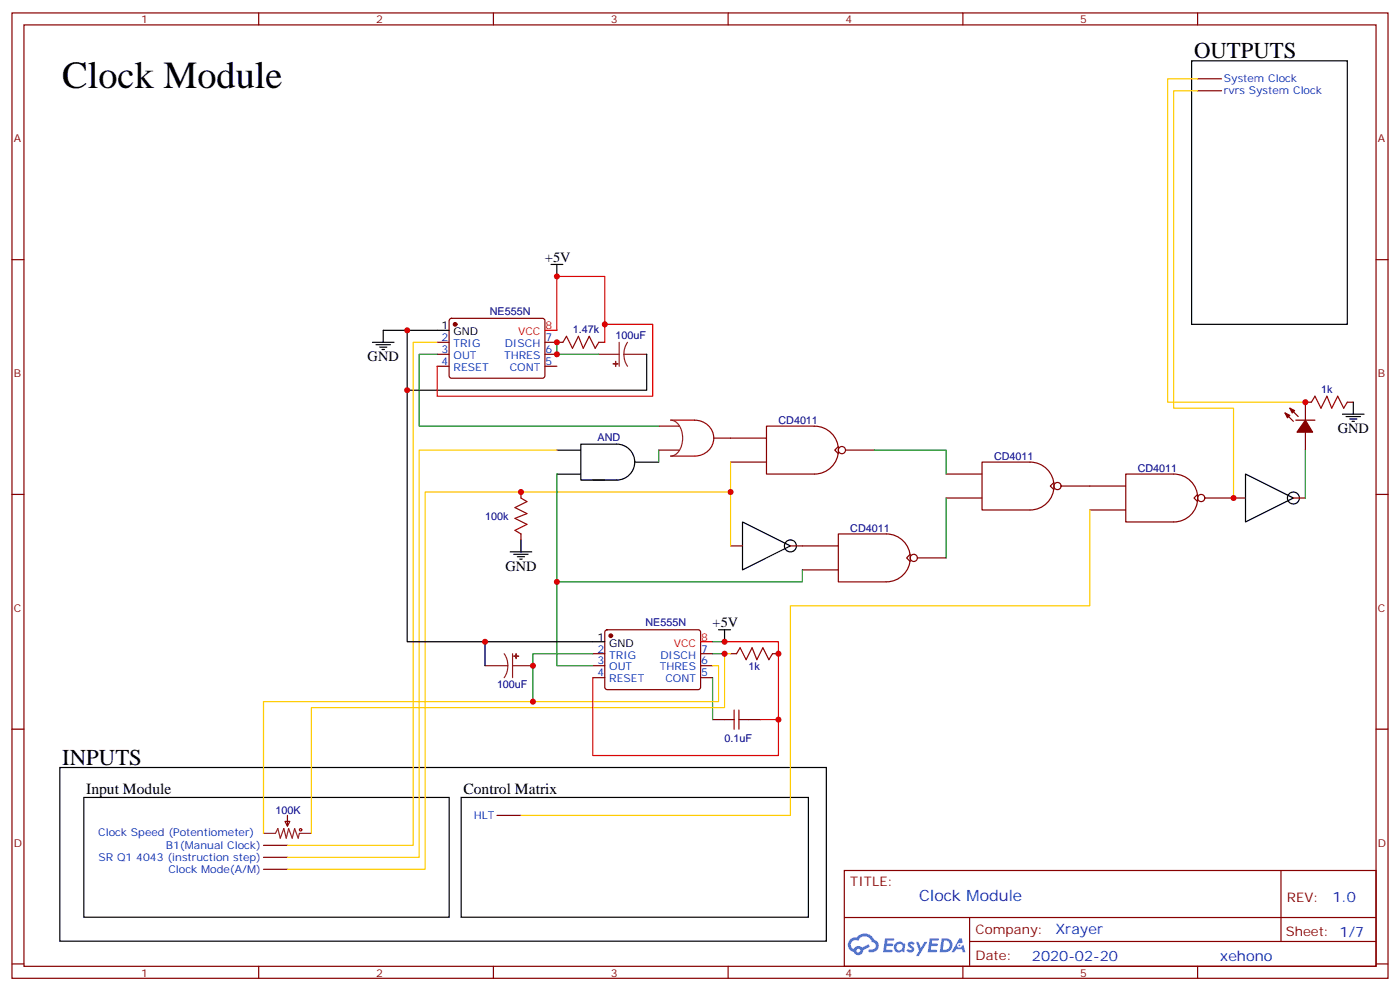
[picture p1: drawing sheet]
<svg xmlns="http://www.w3.org/2000/svg" width="412mm" height="292mm" viewBox="0 0 412 292" stroke-linecap="round" stroke-linejoin="round" font-family="sans-serif">
<path d="M351 17.9h45.9v77.6h-45.9zM17.6 226.1h225.8v51.1h-225.8zM24.7 234.9h107.6v35.3h-107.6zM135.8 234.9h102.3v35.3h-102.3z" fill="none" stroke="#000" stroke-width=".35"/>
<g fill="none" stroke="#870000" stroke-width=".35">
<path d="M3.5 3.8h405.4v284.3h-405.4zM7.1 7.3h398.2v277.3h-398.2zM76.2 3.8v3.5M145.3 3.8v3.5M214.5 3.8v3.5M283.6 3.8v3.5M352.8 3.8v3.5M3.5 76.5h3.6M405.3 76.5h3.6M3.5 145.6h3.6M405.3 145.6h3.6M3.5 214.8h3.6"/>
<path d="M405.3 214.8h3.6M248.7 256.4h156.6v28.2h-156.6zM377.3 256.4v20.9M248.7 270.2h156.5M285.6 277.3h119.6M285.6 270.2v14.2M3.5 283.9h3.6M76.2 284.6v3.5M145.3 284.6v3.5M214.5 284.6v3.5M283.6 284.6v3.5M352.8 284.6v3.5"/>
<path d="M405.3 283.9h3.6"/>
</g>
<g fill="#5487ff">
<path d="M267.7 277.6a1.22 1.22 0 0 1 1.7 .2l-.4 .6a.47 .47 0 0 0-.3-.4 .47 .47 0 0 0-.5 .2l.1 .2a1.14 1.14 0 0 1 .8 1.8 1.14 1.14 0 0 1-1.9 0l-.2-.2 .5-.6 .7 .5a.29 .29 0 0 0 .3-.3 .29 .29 0 0 0-.2-.3 1.04 1.04 0 0 1-.6-1.7z"/>
<path d="M260.7 276.3h2.4l.3 .2-.2 .5-1.8 .1-.1 .8h1.5l.3 .4-.3 .4h-1.6l-.2 1.1h1.7l.2 .3-.2 .3-2.6 .1z"/>
<path d="M273.8 276.3h2.4l.3 .2-.1 .5-1.8 .1-.2 .8h1.6l.3 .4-.4 .4h-1.6l-.1 1.1h1.7l.2 .3-.2 .3-2.6 .1z"/>
<path d="M282.6 276.3h.7l.3 1.3-.6 .3a.69 .69 0 0 0-1 .3 .69 .69 0 0 0 .4 .9 .69 .69 0 0 0 .9-.6l.5-.2 .6 2.2h-.8l-.2-.9h-1.8l-.5 .9h-.8z"/>
<path d="M269.8 277.4h.8l.6 1.8 1.1-1.8h.9l-2.6 4.2h-.8l.9-1.5z"/>
<path d="M277.4 276.3l-.6 4.2h1.3a2.11 2.11 0 0 0 2.5-2.1 2.11 2.11 0 0 0-2.5-2.1zM278.1 277.1a1.39 1.39 0 0 1 1.7 1.4 1.39 1.39 0 0 1-1.8 1.3h-.3z"/>
<path d="M263.7 277.9a1.54 1.54 0 0 0-.1 2.2 1.54 1.54 0 0 0 2.2 .1l.6 .3 .3-2.3-.2-.3h-.4a1.49 1.49 0 0 0-2.4 0zM264 278.9a.94 .94 0 0 1 1.8 0 .94 .94 0 0 1-1.8 0z"/>
<path d="M250.4 276.7a2.18 2.18 0 0 0 1.1 3.7 1.44 1.44 0 0 0 1.6 .9 1.44 1.44 0 0 0 1.2-1.4l2-1.1-.5-.7-1.9 1a1.47 1.47 0 0 0-2.4 .4 1.39 1.39 0 0 1-.7-1.9 1.39 1.39 0 0 1 2-.5 2.12 2.12 0 0 1 2.2-1.3 2.12 2.12 0 0 1 1.9 1.7 1.14 1.14 0 0 1 1.1 1.4 1.14 1.14 0 0 1-1.7 .7 .43 .43 0 0 0-.5 .4 .43 .43 0 0 0 .4 .5 1.98 1.98 0 0 0 2.5-1.2 1.98 1.98 0 0 0-1.2-2.6 3.1 3.1 0 0 0-5.3-.6l-.9 .1zM252.3 280a.55 .55 0 0 1 1.1 0 .55 .55 0 0 1-1.1 0z"/>
<circle cx="282.6" cy="278.4" r=".26"/>
</g>
<g fill="none" stroke="#870000" stroke-width=".35">
<path d="M352.8 23.2h7M352.8 26.7h7M132.5 94l.5-.2h27.1l.4 .7-.1 16.5-.6 .4-27.1-.1-.4-.6v-16.2zM128.8 100.8h3.5M128.8 104.4h3.5M128.8 107.9h3.5M160.5 100.8h5.3M160.5 104.4h3.5M160.5 107.9h3.5M176.4 100.8h1.8M386.3 118.5h-1.8v5.3M396.9 118.5h1.7"/>
<path d="M194 125.5h6M194 132.6h6M210.3 129h4.9M378.5 121.6l2.5 2.5M379.9 120.2l2.5 2.5M381.7 123.8h5.6M384.5 127.3v5.3M153.5 144.9v1.8M153.5 157.3v1.7M363.4 146.7h3.5M381 146.7h3.5M215.2 160.8h3.5"/>
<path d="M232.8 160.8h3.6M174.6 192.5h3.6M174.6 196.1h3.6M174.6 199.6h3.6M178.4 185.7l.5-.2h27l.5 .7-.1 16.5-.6 .4h-27.1l-.4-.7v-16.2zM206.4 192.5h3.5M206.4 196.1h3.5M206.4 199.6h3.5M215.2 192.5h1.8M227.5 192.5h1.8M209.9 211.9h3.5M220.5 211.9h3.5"/>
<path d="M77.6 249h7.1M77.6 252.5h7.1M77.6 256h7.1M84 241.9h1.4l-.7 1.4zM84.7 240.2v3.1M146.4 240.2h7.1"/>
</g>
<g fill="#870000" stroke="#870000" stroke-width=".35">
<path d="M379.9 120.2l1.5 .7-.8 .7z"/>
<path d="M378.5 121.6l1.4 .7-.7 .7z"/>
<path d="M384.5 123.8l2.1 3.5h-4.5z"/>
<circle cx="134.1" cy="95.5" r=".53"/>
<circle cx="179.9" cy="187.3" r=".53"/>
</g>
<g fill="none" stroke="#000" stroke-width=".35">
<path d="M162.3 77.9h3.5M164 77.9v3.5M119.9 97.3v17.6h70.6v-10.5M132.3 97.3h-19.4v3.5M109.7 100.8h6.4M110.8 101.5h4.2M111.8 102.2h2.1M112.5 102.9h.7M119.9 114.9v74.1h58.3M398.6 118.5v3.5M164 132.6h7.1M164 139.6h7.1"/>
<path d="M187 136.1h7M366.9 139.6l14.1 7.1-14.1 7zM395.5 122h6.3M396.5 122.7h4.3M397.6 123.4h2.1M398.3 124.1h.7M153.5 159v3.6M174.6 141.4h7.1a5.3 5.3 0 0 0 5.3-5.3 5.3 5.3 0 0 0-5.3-5.3h-10.6v10.6h7.1M218.7 153.7l14.1 7.1-14.1 7.1zM150.3 162.6h6.3M151.3 163.3h4.3M152.4 164h2.1"/>
<path d="M153.1 164.7h.7M142.9 189v7.1M211.7 185.5h3.5M213.4 185.5v3.5"/>
<circle cx="381" cy="146.7" r="1.76"/>
<circle cx="232.8" cy="160.8" r="1.76"/>
</g>
<path d="M160.5 97.3h3.5v-15.9h14.2v19.4M178.2 95.5h14.1v21.2h-63.5v-8.8M174.6 199.6v22.9h54.7v-10.6M206.4 189h3.5M213.4 189h15.9v22.9h-5.3" fill="none" stroke="#f00" stroke-width=".35"/>
<g fill="none" stroke="#850000" stroke-width=".35">
<path d="M215.2 129h10.6M215.2 136.1h10.6M239.9 125.5h-14.1v14.1h14.1M239.9 125.5a7.1 7.1 0 0 1 7.1 7.1 7.1 7.1 0 0 1-7.1 7M246.9 131.5l-1 1.1 1 1M249.1 132.6h8.4M278.7 139.6h10.6M289.3 136.1h14.1a7.1 7.1 0 0 1 7.1 7.1 7.1 7.1 0 0 1-7.1 7h-14.1zM331.6 139.6h14.1a7.1 7.1 0 0 1 7.1 7.1 7.1 7.1 0 0 1-7.1 7h-14.1zM246.9 157.3h14.2a7.1 7.1 0 0 1 7 7 7.1 7.1 0 0 1-7 7.1h-14.2zM278.7 146.7h10.6M310.4 142.1l-1 1.1 1 1"/>
<path d="M312.6 143.2h19M321 150.2h10.6M352.8 145.6l-1.1 1.1 1.1 1M354.9 146.7h8.5M236.4 160.8h10.5M236.4 167.9h10.5M268.1 163.3l-1 1 1 1.1M270.2 164.3h8.5"/>
<circle cx="248" cy="132.6" r="1.06"/>
<circle cx="311.5" cy="143.2" r="1.06"/>
<circle cx="353.8" cy="146.7" r="1.06"/>
<circle cx="269.2" cy="164.3" r="1.06"/>
</g>
<g fill="none" stroke="#a10000" stroke-width=".35">
<path d="M165.8 100.8l1.1-1.7 1.7 3.5 1.8-3.5 1.4 3.5 1.8-3.5 1.7 3.5 1.1-1.8M386.3 118.5l1-1.8 1.8 3.5 1.8-3.5 1.4 3.5 1.8-3.5 1.7 3.5 1.1-1.7M197.6 134.3h7M197.6 123.8h7M204.5 123.8a5.3 5.3 0 0 1 5.8 5.2 5.3 5.3 0 0 1-5.6 5.3M153.5 146.7l1.7 1-3.5 1.8 3.5 1.8-3.5 1.4 3.5 1.7-3.5 1.8 1.8 1.1M217 192.5l1-1.7 1.8 3.5 1.7-3.5 1.5 3.5 1.7-3.5 1.8 3.5 1-1.8M213.4 211.9h2.9M216.3 209.1v5.7M217.7 209.1v5.7M217.7 211.9h2.8"/>
<circle cx="88.5" cy="244.4" r=".35"/>
</g>
<g fill="#8c2424" stroke="#8c2424" stroke-width=".35">
<path d="M181.3 106.5l.1 1.4z"/>
<path d="M180.6 107.1l1.4 .1z"/>
<path d="M152 192.5v1.5z"/>
<path d="M151.3 193.3h1.5z"/>
</g>
<path d="M176.4 104.4h6M182.4 100.8v7.1M183.8 104.4l.2 1.8 .9 1.7M183.8 104.4h6.7M184.9 100.8l-.9 1.7-.2 1.9M197.6 123.8a4.3 4.3 0 0 1 3.4 4.3 5.6 5.6 0 0 1-2.8 6.2h-.7M142.9 196.1h6.7M148.5 192.5l.8 1.7 .3 1.9M149.6 196.1l-.3 1.8-.8 1.7M151 192.5v7.1M151 196.1h6M77.6 245.5h3.5l.7-1.4 .7 2.8 1.1-2.8 .7 2.8 .7-2.8 1.1 2.8 .7-2.8 1 2.8 .4-1.4h3.5" fill="none" stroke="#8c2424" stroke-width=".35"/>
<path d="M128.8 104.4h-5.3v21.1h70.5M164 100.8v3.6h12.4M164 139.6v31.8M194 132.6v3.5M257.5 132.6h21.2v7M384.5 132.6v14.1M278.7 146.7v17.6M236.4 167.9v3.5h-72.4v24.7h10.6M174.6 192.5h-17.6v14.2M209.9 199.6v12.3M209.9 192.5h3.5M209.9 189h3.5" fill="none" stroke="#008700" stroke-width=".35"/>
<path d="M352.8 23.2h-8.8v95.3h40.5M352.8 26.7h-7.1v93.5h17.7v26.5M128.8 100.8h-7.1v148.2h-37M164 132.6h-40.5v119.9h-38.8M215.2 136.1v24.7M215.2 144.9h-90v111.1h-40.5M321 150.2v28.2h-88.2v61.8h-79.3M209.9 196.1h1.8v10.6h-134.1v38.8M215.2 192.5h-1.8v15.9h-121.7v37.1" fill="none" stroke="#fc0" stroke-width=".35"/>
<g fill="#c00">
<circle cx="142.9" cy="189" r=".88"/>
<circle cx="213.4" cy="192.5" r=".88"/>
<circle cx="119.9" cy="114.9" r=".88"/>
<circle cx="164" cy="171.4" r=".88"/>
<circle cx="153.5" cy="144.9" r=".88"/>
<circle cx="164" cy="81.4" r=".88"/>
<circle cx="119.9" cy="97.3" r=".88"/>
<circle cx="164" cy="100.8" r=".88"/>
<circle cx="164" cy="104.4" r=".88"/>
<circle cx="178.2" cy="95.5" r=".88"/>
<circle cx="215.2" cy="144.9" r=".88"/>
<circle cx="384.5" cy="118.5" r=".88"/>
<circle cx="363.4" cy="146.7" r=".88"/>
<circle cx="229.3" cy="192.5" r=".88"/>
<circle cx="213.4" cy="189" r=".88"/>
<circle cx="229.3" cy="211.9" r=".88"/>
<circle cx="157" cy="206.7" r=".88"/>
<circle cx="157" cy="196.1" r=".88"/>
</g>
<text font-size="11.3" x="18.3" y="25.9">Clock Module</text>
<g font-size="6.7">
<text x="351.7" y="17">OUTPUTS</text>
<text x="18.3" y="225.2">INPUTS</text>
</g>
<g font-size="4.6">
<text x="25.4" y="234">Input Module</text>
<text x="136.5" y="234">Control Matrix</text>
</g>
<text font-size="4.6" fill="#00f" x="270.8" y="265.4">Clock Module</text>
<g font-size="4.2">
<text x="160.5" y="77.2">+5V</text>
<text x="108.3" y="106.5">GND</text>
<text x="394.1" y="127.6">GND</text>
<text x="148.9" y="168.2">GND</text>
<text x="209.9" y="184.8">+5V</text>
</g>
<g font-size="4.2" fill="#00f">
<text x="392.5" y="265.7">1.0</text>
<text x="310.9" y="275.2">Xrayer</text>
<text x="304" y="283">2020-02-20</text>
<text x="359.4" y="282.9">xehono</text>
</g>
<g font-size="3.9" fill="#800">
<text x="250.5" y="261">TITLE:</text>
<text x="379.1" y="265.7">REV:</text>
<text x="287.4" y="275.2">Company:</text>
<text x="378.7" y="275.8">Sheet: 1/7</text>
<text x="287.4" y="282.9">Date:</text>
</g>
<g font-size="3.2" fill="#800">
<text x="41.6" y="6.8">1</text>
<text x="110.8" y="6.8">2</text>
<text x="179.9" y="6.8">3</text>
<text x="249.1" y="6.8">4</text>
<text x="318.2" y="6.8">5</text>
<text x="4.1" y="41.9">A</text>
<text x="405.9" y="41.9">A</text>
<text x="4.1" y="111.1">B</text>
<text x="405.9" y="111.1">B</text>
<text x="4.1" y="180.2">C</text>
<text x="405.9" y="180.2">C</text>
<text x="4.1" y="249.3">D</text>
<text x="405.9" y="249.3">D</text>
<text x="41.6" y="287.6">1</text>
<text x="110.8" y="287.6">2</text>
<text x="179.9" y="287.6">3</text>
<text x="249.1" y="287.6">4</text>
<text x="318.2" y="287.6">5</text>
</g>
<g font-size="3.2" fill="#00f">
<text x="360.5" y="24.3">System Clock</text>
<text x="360.5" y="27.8">rvrs System Clock</text>
<text x="130.1" y="100.5">2</text>
<text x="160.7" y="100.5">7</text>
<text x="130.1" y="104">3</text>
<text x="130.1" y="107.5">4</text>
<text x="133.6" y="102.2">TRIG</text>
<text x="133.6" y="105.8">OUT</text>
<text x="148.5" y="105.8">THRES</text>
<text x="148.7" y="102.2">DISCH</text>
<text x="160.7" y="107.5">5</text>
<text x="160.7" y="104">6</text>
<text x="133.6" y="109.3">RESET</text>
<text x="150.2" y="109.3">CONT</text>
<text x="176" y="192.2">2</text>
<text x="176" y="195.7">3</text>
<text x="179.5" y="194">TRIG</text>
<text x="179.5" y="197.5">OUT</text>
<text x="194.3" y="197.5">THRES</text>
<text x="194.5" y="194">DISCH</text>
<text x="206.6" y="195.7">6</text>
<text x="206.6" y="192.2">7</text>
<text x="176" y="199.2">4</text>
<text x="179.5" y="201">RESET</text>
<text x="196" y="201">CONT</text>
<text x="206.6" y="199.2">5</text>
<text x="139.6" y="241.2">HLT</text>
<text x="28.9" y="246.3">Clock Speed (Potentiometer)</text>
<text x="48.8" y="250">B1(Manual Clock)</text>
<text x="29" y="253.6">SR Q1 4043 (instruction step)</text>
<text x="49.6" y="257.1">Clock Mode(A/M)</text>
</g>
<g font-size="3.2" fill="#000080">
<text x="144.3" y="92.7">NE555N</text>
<text x="168.7" y="98">1.47k</text>
<text x="181.3" y="99.8">100uF</text>
<text x="389.2" y="115.6">1k</text>
<text x="229.3" y="125">CD4011</text>
<text x="176" y="129.8">AND</text>
<text x="292.8" y="135.6">CD4011</text>
<text x="335.1" y="139.1">CD4011</text>
<text x="142.9" y="153.2">100k</text>
<text x="250.5" y="156.7">CD4011</text>
<text x="190.2" y="184.4">NE555N</text>
<text x="220.5" y="197.3">1k</text>
<text x="146.4" y="202.6">100uF</text>
<text x="213.4" y="218.4">0.1uF</text>
<text x="81.1" y="239.6">100K</text>
</g>
<g font-size="3.2">
<text x="130.1" y="96.9">1</text>
<text x="133.6" y="98.7">GND</text>
<text x="176" y="188.7">1</text>
<text x="179.5" y="190.4">GND</text>
</g>
<g font-size="3.2" fill="#f00">
<text x="152.6" y="98.7">VCC</text>
<text x="160.7" y="96.9">8</text>
<text x="198.5" y="190.4">VCC</text>
<text x="206.6" y="188.7">8</text>
</g>
</svg>
